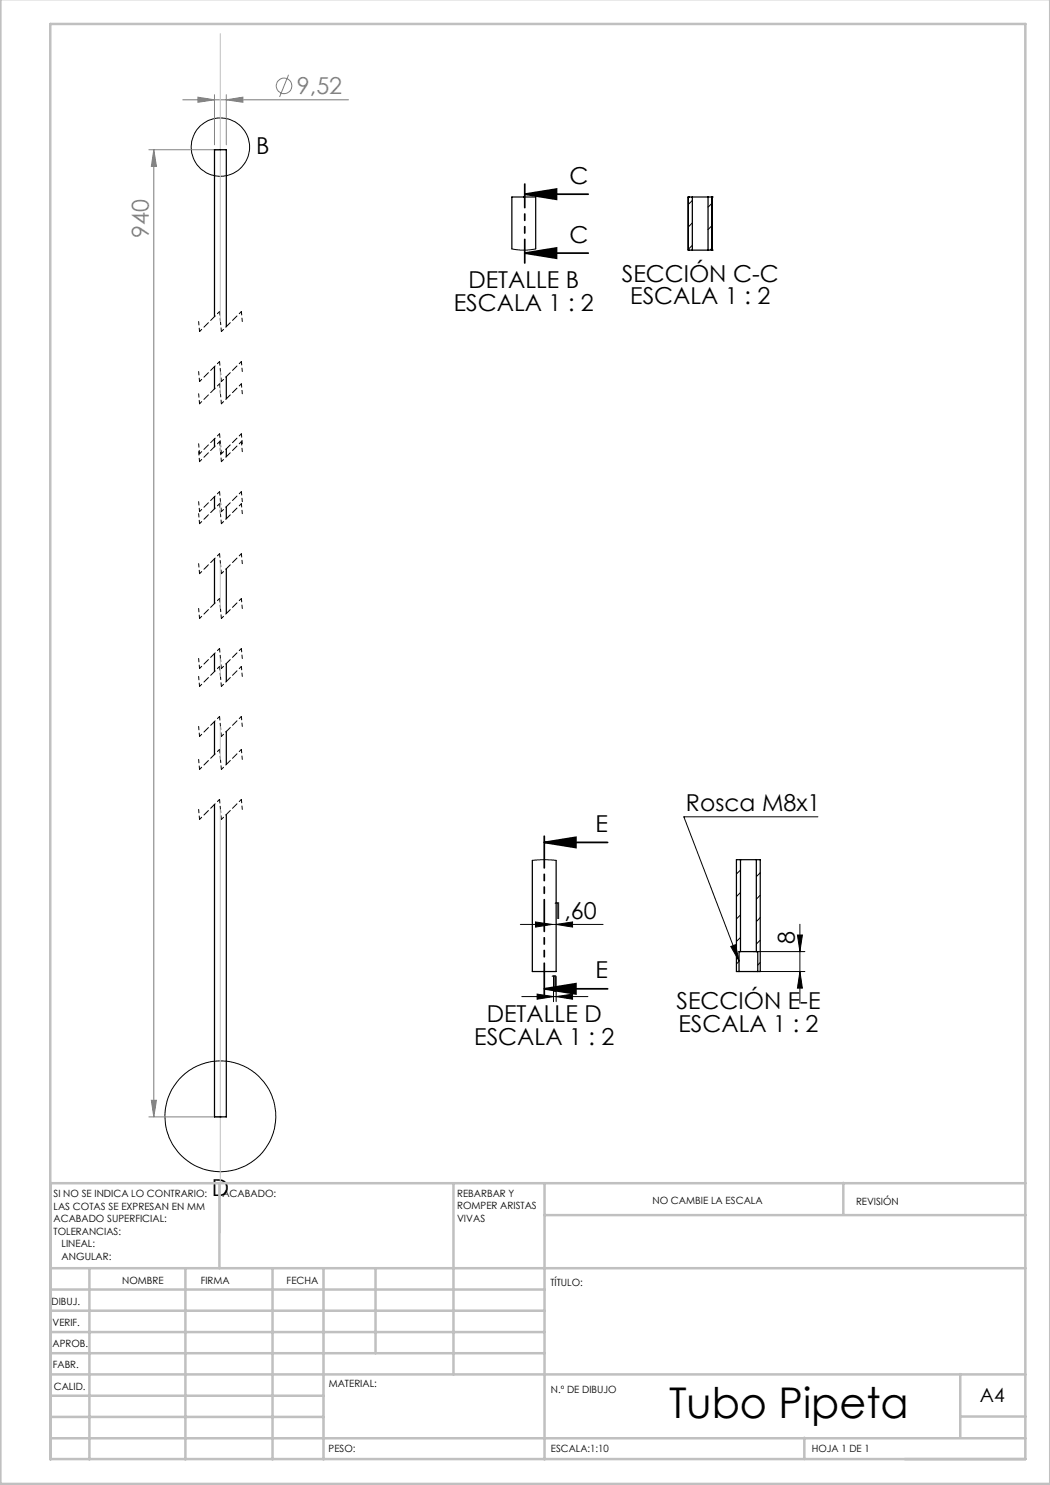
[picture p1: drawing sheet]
<svg xmlns="http://www.w3.org/2000/svg" width="210mm" height="297mm" viewBox="0 0 210 297" stroke-linecap="round" stroke-linejoin="round" font-family="sans-serif">
<g fill="none" stroke="#808080" stroke-width=".2">
<path d="M36.5 20h33.2M39.6 19.4l3.3 .6-3.3 .5zM42.9 18.9v10.1M45.3 20l3.3-.6v1.1zM45.3 18.9v10.1M57.7 15l-1.8 4.4M29.8 29.9h14.5M30.8 29.9l.5 3.4h-1zM30.8 29.9v193.5M29.8 223.4h14.5M30.3 220.1h1l-.5 3.3z"/>
<circle cx="56.8" cy="17.2" r="1.55"/>
</g>
<g fill="none" stroke="#000" stroke-width=".2">
<path d="M163.6 163.4h-26.8l11 28.8M104.1 184.9h16.5M104.4 199.3h13.2M107.1 184.4l3.3 .5-3.3 .5zM107.4 198.8l3.3 .5-3.3 .5zM110.7 195.3v5M111.2 199.3l3.3-.5v1zM111.2 195.3v5M111.2 184.9l3.3-.5v1zM146.2 189.3l.9-.4 .7 3.3zM150.7 194.3h10.3M150.7 190.3h10.3"/>
<path d="M159.5 187h1l-.5 3.3zM160 194.3l.5 3.3h-1zM160 184.9v15.8"/>
<circle cx="44.1" cy="29.4" r="5.8"/>
<circle cx="44.1" cy="223.3" r="11.1"/>
</g>
<path d="M105 38.8h12.7M105 38.8l6.3-1v2.1zM105 50.6h12.7M105 50.6l6.3-1v2zM108.8 168.5l6.4-1v2zM108.8 168.5h12.7M108.8 197.8l6.4-1.1v2.1zM108.8 197.8h12.7" fill="none" stroke="#000" stroke-width=".35"/>
<g fill="none" stroke="#000" stroke-width=".2" stroke-dasharray="1.3 .6" stroke-dashoffset=".6">
<path d="M39.9 76.3l-.2-2M39.9 66.3l-.2-2M48.5 74.3l-.2-2M48.5 64.3l-.2-2M48.5 78.8l-.2-2M39.9 90.8l-.2-2M39.9 80.8l-.2-2M39.9 92.3l-.2-2M48.5 88.8l-.2-2M48.5 90.3l-.2-2M39.9 102.3l-.2-2M39.9 114.7l-.2-2"/>
<path d="M39.9 104.7l-.2-2M48.5 100.3l-.2-2M48.5 112.7l-.2-2M48.5 102.7l-.2-2M39.9 133.7l-.2-2M39.9 123.7l-.2-2M39.9 137.3l-.2-2M48.5 131.7l-.2-2M48.5 121.7l-.2-2M48.5 135.3l-.2-2M39.9 147.3l-.2-2M39.9 153.9l-.2-2"/>
<path d="M48.5 145.3l-.2-2M48.5 151.9l-.2-2M39.9 163.9l-.2-2M48.5 161.9l-.2-2"/>
</g>
<g fill="none" stroke="#000" stroke-width=".2" stroke-dasharray="1.3 .6" stroke-dashoffset=".7">
<path d="M43.9 72.3l-4 4M43.9 62.3l-4 4M43.9 76.8l-4 4M48.3 72.3l-4 4M48.3 62.3l-4 4M48.3 76.8l-4 4M43.9 86.8l-4 4M43.9 98.3l-4 4M43.9 88.3l-4 4M48.3 86.8l-4 4M48.3 98.3l-4 4M48.3 88.3l-4 4"/>
<path d="M43.9 110.7l-4 4M43.9 100.7l-4 4M43.9 119.7l-4 4M48.3 110.7l-4 4M48.3 100.7l-4 4M48.3 119.7l-4 4M43.9 129.7l-4 4M43.9 133.3l-4 4M48.3 129.7l-4 4M48.3 133.3l-4 4M43.9 143.3l-4 4M43.9 159.9l-4 4"/>
<path d="M43.9 149.9l-4 4M48.3 143.3l-4 4M48.3 159.9l-4 4M48.3 149.9l-4 4"/>
</g>
<g fill="none" stroke="#000" stroke-width=".2" stroke-dasharray="1.3 .6" stroke-dashoffset=".5">
<path d="M44.3 76.3l-.4-4M44.3 66.3l-.4-4M44.3 90.8l-.4-4M44.3 80.8l-.4-4M44.3 92.3l-.4-4M44.3 102.3l-.4-4M44.3 114.7l-.4-4M44.3 104.7l-.4-4M44.3 133.7l-.4-4M44.3 123.7l-.4-4M44.3 137.3l-.4-4M44.3 147.3l-.4-4"/>
<path d="M44.3 153.9l-.4-4M44.3 163.9l-.4-4"/>
</g>
<path d="M105 36.8v15.8" fill="none" stroke="#000" stroke-width=".35" stroke-dasharray="6.3 1.3 1.3 1.3 1.3 1.3" stroke-dashoffset="1.6"/>
<path d="M108.9 166.5v33.2" fill="none" stroke="#000" stroke-width=".35" stroke-dasharray="6.3 1.3 1.3 1.3 1.3 1.3" stroke-dashoffset="-.8"/>
<g fill="none" stroke="#c0c0c0" stroke-width=".5">
<path d="M.1 -.1v296.9h209.9v-296.9M10.1 4.8h195v287h-195zM43.9 236.6v17M90.7 236.6v38.3M108.9 236.6v55.3M168.7 236.6v6.3M205.1 236.6h-195v55.3M10.1 253.6h195M10.1 257.9h98.8M17.9 253.6v38.3M37.1 253.6v38.3M54.5 253.6v38.3"/>
<path d="M64.7 253.6v38.3M75.1 253.6v17M108.9 243h96.2M10.1 270.6h98.8M10.1 266.4h98.8M10.1 262.1h98.8M10.1 279.1h54.6M10.1 274.9h195M192.1 274.8v12.7M10.1 287.7h195M10.1 283.4h54.6M160.9 287.5v4.3"/>
<path d="M192.1 283.3h13"/>
</g>
<path d="M44.1 6.7v57.6M44.1 74.3v4.5M44.1 88.8v1.5M44.1 100.4v2.4M44.1 112.7v9M44.1 131.7v3.6M44.1 145.3v6.6M44.1 161.9v84.7" fill="none" stroke="#c0c0c0" stroke-width=".2"/>
<g fill="#000">
<path d="M146.2 189.3l.9-.4 .7 3.3z"/>
<path d="M105 38.8l6.3-1v2.1zM105 50.6l6.3-1v2z"/>
<path d="M108.8 168.5l6.4-1v2zM108.8 197.8l6.4-1.1v2.1z"/>
<path d="M107.1 184.4l3.3 .5-3.3 .5zM111.2 184.9l3.3-.5v1z"/>
<path d="M111.2 199.3l3.3-.5v1zM107.4 198.8l3.3 .5-3.3 .5z"/>
<path d="M160 194.3l.5 3.3h-1zM159.5 187h1l-.5 3.3z"/>
</g>
<g fill="#808080">
<path d="M45.3 20l3.3-.6v1.1zM39.6 19.4l3.3 .6-3.3 .5z"/>
<path d="M30.3 220.1h1l-.5 3.3zM30.8 29.9l.5 3.4h-1z"/>
</g>
<g fill="none" stroke="#000" stroke-width=".25">
<path d="M137.7 39.4h.1M137.7 39.4v10.6M137.7 39.4h.8M138.5 39.4h3.1M138.5 39.4v10.6M141.6 39.4v10.6M141.6 39.4h.8M142.4 39.4h.1M142.4 39.4v10.6M102.4 49.8v-10.4h4.7v10.4M137.7 50h.1M137.7 50h.8"/>
<path d="M138.5 50h3.1M141.6 50h.8M142.4 50h.1M42.9 63.3v-33.4h2.4v35.4M42.9 73.3v4.5M45.3 75.3v4.5M42.9 87.8v1.6M42.9 99.3v2.5M45.3 89.8v1.5M42.9 111.8v8.9M45.3 101.3v2.4M45.3 113.7v9"/>
<path d="M42.9 130.7v3.6M45.3 132.7v3.6M42.9 144.3v6.6M45.3 146.3v6.6M42.9 160.9v62.5h2.4v-60.5M106.5 172.1v22.2h4.7v-22.2M148.1 171.9h3.2M148.1 171.9h-.8v22.4h.5M148.1 171.9v18.4M151.3 171.9h.7v22.4h-.4M151.3 171.9v18.4M147.8 194.3h3.8"/>
<path d="M148.1 190.3h3.2M148.1 190.3h-.3v4M151.3 190.3h.3v4"/>
</g>
<g fill="none" stroke="#000" stroke-width=".2">
<path d="M102.4 49.8l1.6 .2h1.9l1.2-.2M138.5 40.1l-.8 .8M138.5 44.6l-.8 .8M138.5 49.1l-.8 .8M142.4 40.6l-.8 .8M142.4 45.1l-.8 .8M142.4 49.6l-.4 .4M106.5 172.1l1.6-.2 3.1 .2M148.1 178.5l-.8 .8M148.1 174l-.8 .8M152 174.6l-.7 .7M152 179l-.7 .8"/>
<path d="M147.8 192.3l-.5 .5M148.1 183l-.8 .8M148.1 187.5l-.8 .8M152 183.5l-.7 .8M152 188l-.7 .8M152 192.5l-.4 .5"/>
</g>
<text font-size="8.5" x="133.8" y="283.5">Tubo Pipeta</text>
<g font-size="4.7" fill="#808080">
<text x="59.4" y="18.9">9,52</text>
<text x="29.8" y="47.6" transform="rotate(-90 29.8 47.6)">940</text>
</g>
<g font-size="4.7">
<text x="51.3" y="30.7">B</text>
<text x="113.9" y="36.8">C</text>
<text x="113.9" y="48.5">C</text>
<text x="93.7" y="57.6">DETALLE B</text>
<text x="124.3" y="56.3">SECCIÓN C-C</text>
<text x="90.8" y="62.1">ESCALA 1 : 2</text>
<text x="126" y="60.9">ESCALA 1 : 2</text>
<text x="119.1" y="166.4">E</text>
<text x="137.2" y="162.3">Rosca M8x1</text>
<text x="110.3" y="183.9">1,60</text>
<text x="159" y="188.7" transform="rotate(-90 159 188.7)">8</text>
<text x="119.1" y="195.7">E</text>
<text x="109.7" y="198.3">1</text>
<text x="135.3" y="201.8">SECCIÓN E-E</text>
<text x="94.8" y="209">ESCALA 1 : 2</text>
<text x="97.4" y="204.5">DETALLE D</text>
<text x="135.7" y="206.3">ESCALA 1 : 2</text>
<text x="42.4" y="239.2">D</text>
</g>
<text font-size="3.9" x="196" y="280.4">A4</text>
<g font-size="2">
<text x="10.7" y="239.5">SI NO SE INDICA LO CONTRARIO:</text>
<text x="44.5" y="239.5">ACABADO:</text>
<text x="91.4" y="239.4">REBARBAR Y</text>
<text x="10.7" y="242">LAS COTAS SE EXPRESAN EN MM</text>
<text x="10.7" y="244.5">ACABADO SUPERFICIAL:</text>
<text x="91.4" y="241.9">ROMPER ARISTAS</text>
<text x="91.4" y="244.4">VIVAS</text>
<text x="130.5" y="240.8">NO CAMBIE LA ESCALA</text>
<text x="171.2" y="241">REVISIÓN</text>
<text x="10.7" y="247">TOLERANCIAS:</text>
<text x="12.3" y="249.5">LINEAL:</text>
<text x="12.3" y="252">ANGULAR:</text>
<text x="24.4" y="256.9">NOMBRE</text>
<text x="40.1" y="256.8">FIRMA</text>
<text x="57.3" y="256.8">FECHA</text>
<text x="110.1" y="257.1">TÍTULO:</text>
<text x="10.3" y="260.9">DIBUJ.</text>
<text x="10.5" y="269.3">APROB.</text>
<text x="10.5" y="265.2">VERIF.</text>
<text x="10.6" y="273.6">FABR.</text>
<text x="10.8" y="278">CALID.</text>
<text x="65.8" y="277.4">MATERIAL:</text>
<text x="110.2" y="278.5">N.º DE DIBUJO</text>
<text x="65.7" y="290.4">PESO:</text>
<text x="110.2" y="290.5">ESCALA:1:10</text>
<text x="162.4" y="290.4">HOJA 1 DE 1</text>
</g>
</svg>
